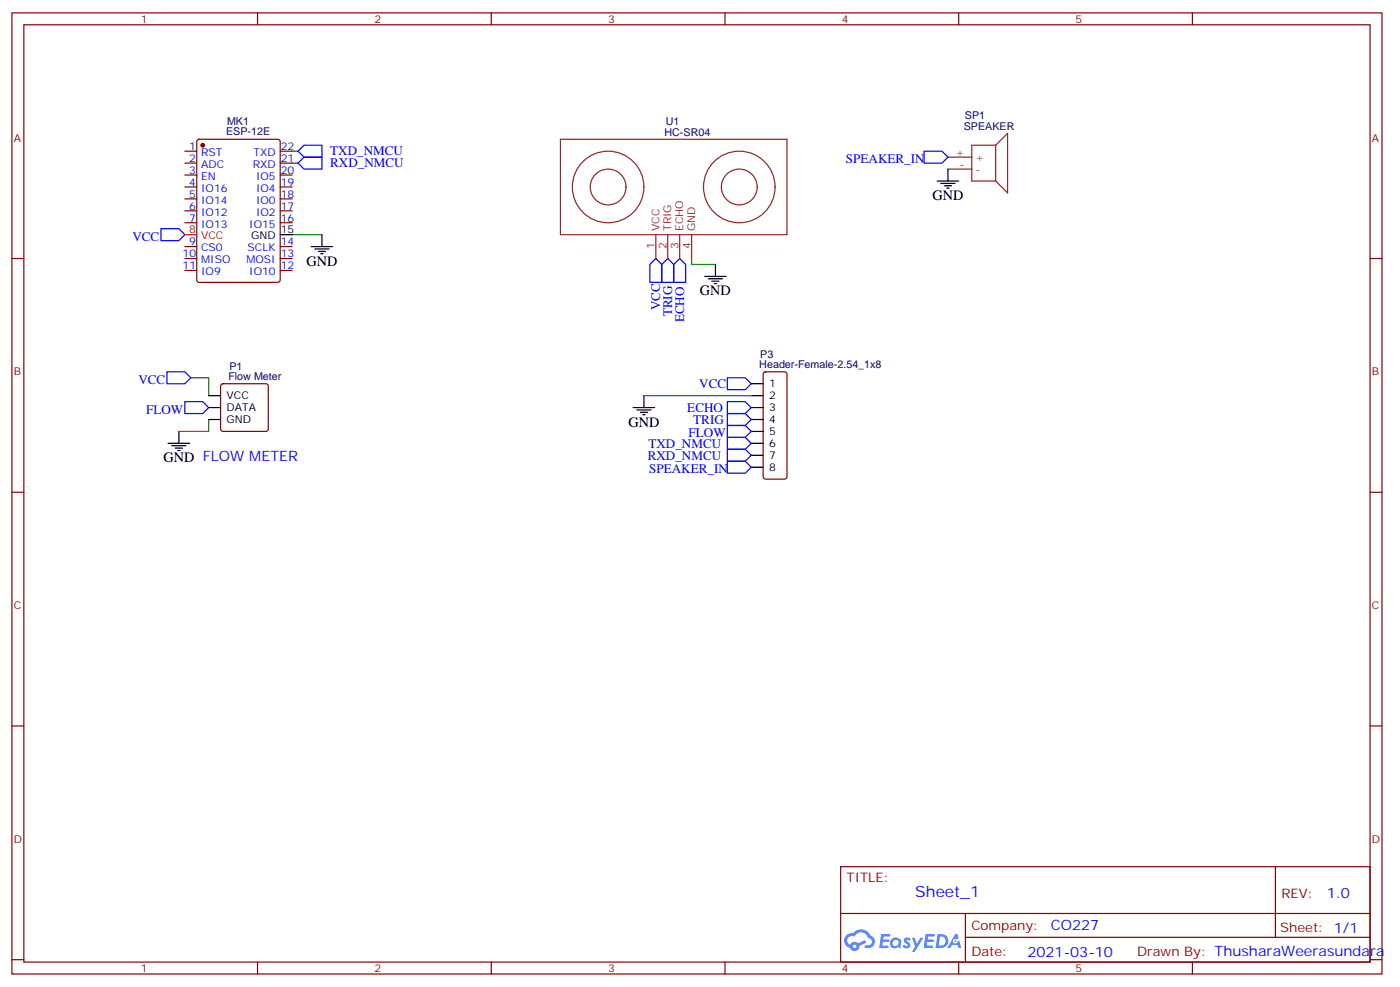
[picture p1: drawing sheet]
<svg xmlns="http://www.w3.org/2000/svg" width="414mm" height="292mm" viewBox="0 0 414 292" stroke-linecap="round" stroke-linejoin="round" font-family="sans-serif">
<g fill="none" stroke="#870000" stroke-width=".35">
<path d="M3.5 3.8h405.4v284.3h-405.4zM7.1 7.3h398.2v277.3h-398.2zM76.2 3.8v3.5M145.3 3.8v3.5M214.5 3.8v3.5M283.6 3.8v3.5M352.8 3.8v3.5M3.5 76.5h3.6M405.3 76.5h3.6M3.5 145.6h3.6M405.3 145.6h3.6M3.5 214.8h3.6"/>
<path d="M405.3 214.8h3.6M248.7 256.4h156.6v28.2h-156.6zM377.3 256.4v20.9M248.7 270.2h156.5M285.6 277.3h119.6M285.6 270.2v14.2M3.5 283.9h3.6M76.2 284.6v3.5M145.3 284.6v3.5M214.5 284.6v3.5M283.6 284.6v3.5M352.8 284.6v3.5"/>
<path d="M405.3 283.9h3.6"/>
</g>
<g fill="#5487ff">
<path d="M267.7 277.6a1.22 1.22 0 0 1 1.7 .2l-.4 .6a.47 .47 0 0 0-.3-.4 .47 .47 0 0 0-.5 .2l.1 .2a1.14 1.14 0 0 1 .8 1.8 1.14 1.14 0 0 1-1.9 0l-.2-.2 .5-.6 .7 .5a.29 .29 0 0 0 .3-.3 .29 .29 0 0 0-.2-.3 1.04 1.04 0 0 1-.6-1.7z"/>
<path d="M260.7 276.3h2.4l.3 .2-.2 .5-1.8 .1-.1 .8h1.5l.3 .4-.3 .4h-1.6l-.2 1.1h1.7l.2 .3-.2 .3-2.6 .1z"/>
<path d="M273.8 276.3h2.4l.3 .2-.1 .5-1.8 .1-.2 .8h1.6l.3 .4-.4 .4h-1.6l-.1 1.1h1.7l.2 .3-.2 .3-2.6 .1z"/>
<path d="M282.6 276.3h.7l.3 1.3-.6 .3a.69 .69 0 0 0-1 .3 .69 .69 0 0 0 .4 .9 .69 .69 0 0 0 .9-.6l.5-.2 .6 2.2h-.8l-.2-.9h-1.8l-.5 .9h-.8z"/>
<path d="M269.8 277.4h.8l.6 1.8 1.1-1.8h.9l-2.6 4.2h-.8l.9-1.5z"/>
<path d="M277.4 276.3l-.6 4.2h1.3a2.11 2.11 0 0 0 2.5-2.1 2.11 2.11 0 0 0-2.5-2.1zM278.1 277.1a1.39 1.39 0 0 1 1.7 1.4 1.39 1.39 0 0 1-1.8 1.3h-.3z"/>
<path d="M263.7 277.9a1.54 1.54 0 0 0-.1 2.2 1.54 1.54 0 0 0 2.2 .1l.6 .3 .3-2.3-.2-.3h-.4a1.49 1.49 0 0 0-2.4 0zM264 278.9a.94 .94 0 0 1 1.8 0 .94 .94 0 0 1-1.8 0z"/>
<path d="M250.4 276.7a2.18 2.18 0 0 0 1.1 3.7 1.44 1.44 0 0 0 1.6 .9 1.44 1.44 0 0 0 1.2-1.4l2-1.1-.5-.7-1.9 1a1.47 1.47 0 0 0-2.4 .4 1.39 1.39 0 0 1-.7-1.9 1.39 1.39 0 0 1 2-.5 2.12 2.12 0 0 1 2.2-1.3 2.12 2.12 0 0 1 1.9 1.7 1.14 1.14 0 0 1 1.1 1.4 1.14 1.14 0 0 1-1.7 .7 .43 .43 0 0 0-.5 .4 .43 .43 0 0 0 .4 .5 1.98 1.98 0 0 0 2.5-1.2 1.98 1.98 0 0 0-1.2-2.6 3.1 3.1 0 0 0-5.3-.6l-.9 .1zM252.3 280a.55 .55 0 0 1 1.1 0 .55 .55 0 0 1-1.1 0z"/>
<circle cx="282.6" cy="278.4" r=".26"/>
</g>
<path d="M86.4 48.3h1.8M86.4 44.7h1.8M86.4 69.4h8.8M204.6 76.5v1.7h7.1M56.4 111.8h5.3v5.3M190.5 117.1h31.7M61.7 124.1v3.5h-8.8" fill="none" stroke="#008700" stroke-width=".35"/>
<g fill="none" stroke="#000" stroke-width=".35">
<path d="M277.3 53.6h6.3M278.3 54.3h4.3M279.4 55h2.1M280.1 55.7h.7M280.5 50v3.6M82.9 69.4h3.5M92.1 73h6.3M93.1 73.7h4.3M94.2 74.4h2.1M94.9 75.1h.7M95.2 69.4v3.6M211.7 78.2v3.6"/>
<path d="M208.5 81.8h6.3M209.5 82.5h4.3M210.6 83.2h2.1M211.3 83.9h.7M61.7 117.1h3.6M190.5 117.1v3.5M222.2 117.1h3.6M222.2 113.5h3.6M49.7 131.2h6.4M50.8 131.9h4.2M51.9 132.6h2.1M52.6 133.3h.7"/>
<path d="M52.9 127.6v3.6M61.7 120.6h3.6M61.7 124.1h3.6M187.3 120.6h6.4M188.4 121.3h4.2M189.4 122h2.2M190.1 122.7h.8M222.2 131.2h3.6M222.2 120.6h3.6M222.2 124.1h3.6M222.2 127.6h3.6M222.2 134.7h3.6"/>
<path d="M222.2 138.2h3.6"/>
</g>
<g fill="none" stroke="#00f" stroke-width=".35">
<path d="M88.2 48.3l1.8-1.8h5.2v3.5h-5.2zM88.2 44.7l1.8-1.7h5.2v3.5h-5.2zM273.4 44.7h5.3l1.8 1.8-1.8 1.8h-5.3zM47.6 67.7h5.3l1.8 1.7-1.8 1.8h-5.3zM194 76.5l1.8 1.7v5.3h-3.5v-5.3zM197.6 76.5l1.7 1.7v5.3h-3.5v-5.3zM201.1 76.5l1.7 1.7v5.3h-3.5v-5.3zM49.4 110h5.3l1.7 1.8-1.7 1.7h-5.3zM54.7 118.8h5.3l1.7 1.8-1.7 1.7h-5.3zM215.2 111.8h5.3l1.7 1.7-1.7 1.8h-5.3zM215.2 118.8h5.3l1.7 1.8-1.7 1.7h-5.3zM215.2 122.3h5.3l1.7 1.8-1.7 1.8h-5.3z"/>
<path d="M215.2 125.9h5.3l1.7 1.7-1.7 1.8h-5.3zM215.2 129.4h5.3l1.7 1.8-1.7 1.7h-5.3zM215.2 136.5h5.3l1.7 1.7-1.7 1.8h-5.3zM215.2 132.9h5.3l1.7 1.8-1.7 1.8h-5.3z"/>
</g>
<g fill="none" stroke="#870000" stroke-width=".35">
<path d="M54.7 44.7h3.5M54.7 48.3h3.5M54.7 51.8h3.5M54.7 55.3h3.5M54.7 58.8h3.5M58.4 41.4l.5-.2h23.3l.6 .4 .1 41.2-.5 .7h-23.5l-.6-.4-.1-41.2zM82.9 44.7h3.5M82.9 48.3h3.5M82.9 51.8h3.5M82.9 55.3h3.5M82.9 58.8h3.5M54.7 62.4h3.5"/>
<path d="M54.7 65.9h3.5M54.7 73h3.5M54.7 76.5h3.5M82.9 62.4h3.5M82.9 65.9h3.5M82.9 73h3.5M82.9 76.5h3.5M54.7 80h3.5M82.9 80h3.5M65.5 113.7l.5-.2h12.7l.5 .2 .2 .5v12.7l-.3 .5-.4 .2h-12.7l-.5-.2-.2-.5v-12.7zM226 110.2l.5-.2h5.6l.5 .2 .2 .5v30.3l-.2 .5-.5 .2h-5.6l-.5-.2-.2-.5v-30.3z"/>
</g>
<circle cx="60" cy="43" r=".53" fill="#870000" stroke="#870000" stroke-width=".35"/>
<path d="M54.7 69.4h3.5" fill="none" stroke="#f00" stroke-width=".35"/>
<g fill="none" stroke="#8c2424" stroke-width=".35">
<path d="M165.8 41.2h67v28.2h-67zM280.5 46.5h7M280.5 50h7M294.6 43h-7.1v10.6h7.1M294.6 43v10.6M294.6 43l3.5-3.6v17.7l-3.5-3.5M194 69.4v7.1M197.6 69.4v7.1M201.1 69.4v7.1M204.6 69.4v7.1"/>
<circle cx="179.9" cy="55.3" r="10.6"/>
<circle cx="179.9" cy="55.3" r="5.3"/>
<circle cx="218.7" cy="55.3" r="10.6"/>
<circle cx="218.7" cy="55.3" r="5.3"/>
</g>
<text font-size="4.6" fill="#00f" x="270.8" y="265.4">Sheet_1</text>
<g font-size="4.2">
<text x="275.9" y="59.2">GND</text>
<text x="90.7" y="78.6">GND</text>
<text x="207.1" y="87.4">GND</text>
<text x="185.9" y="126.2">GND</text>
<text x="48.3" y="136.8">GND FLOW METER</text>
</g>
<g font-size="4.2" fill="#00f">
<text x="392.5" y="265.7">1.0</text>
<text x="310.9" y="275.2">CO227</text>
<text x="304" y="283">2021-03-10</text>
</g>
<g font-size="3.9" fill="#00f">
<text x="97.7" y="46">TXD_NMCU</text>
<text x="97.7" y="49.5">RXD_NMCU</text>
<text x="250.3" y="48.3">SPEAKER_IN</text>
<text x="39.2" y="71.2">VCC</text>
<text x="195.4" y="91.9" transform="rotate(-90 195.4 91.9)">VCC</text>
<text x="198.9" y="93.6" transform="rotate(-90 198.9 93.6)">TRIG</text>
<text x="202.4" y="95.4" transform="rotate(-90 202.4 95.4)">ECHO</text>
<text x="40.9" y="113.5">VCC</text>
<text x="206.9" y="114.8">VCC</text>
<text x="43.2" y="122.3">FLOW</text>
<text x="203.3" y="121.9">ECHO</text>
<text x="205.1" y="125.4">TRIG</text>
<text x="203.7" y="129.4">FLOW</text>
<text x="191.6" y="136">RXD_NMCU</text>
<text x="191.8" y="132.5">TXD_NMCU</text>
<text x="192.1" y="140">SPEAKER_IN</text>
</g>
<g font-size="3.9" fill="#800">
<text x="250.5" y="261">TITLE:</text>
<text x="379.1" y="265.7">REV:</text>
<text x="287.4" y="275.2">Company:</text>
<text x="378.7" y="275.8">Sheet: 1/1</text>
<text x="287.4" y="282.9">Date:</text>
<text x="336.4" y="282.9">Drawn By: ThusharaWeerasundara</text>
</g>
<g font-size="3.2" fill="#800">
<text x="41.6" y="6.8">1</text>
<text x="110.8" y="6.8">2</text>
<text x="179.9" y="6.8">3</text>
<text x="249.1" y="6.8">4</text>
<text x="318.2" y="6.8">5</text>
<text x="4.1" y="41.9">A</text>
<text x="405.9" y="41.9">A</text>
<text x="4.1" y="111.1">B</text>
<text x="405.9" y="111.1">B</text>
<text x="4.1" y="180.2">C</text>
<text x="405.9" y="180.2">C</text>
<text x="4.1" y="249.3">D</text>
<text x="405.9" y="249.3">D</text>
<text x="41.6" y="287.6">1</text>
<text x="110.8" y="287.6">2</text>
<text x="179.9" y="287.6">3</text>
<text x="249.1" y="287.6">4</text>
<text x="318.2" y="287.6">5</text>
</g>
<g font-size="3.2" fill="#000080">
<text x="285.5" y="35.3">SP1</text>
<text x="66.9" y="39.9">ESP-12E</text>
<text x="67.2" y="36.9">MK1</text>
<text x="196.6" y="40.1">HC-SR04</text>
<text x="197" y="36.9">U1</text>
<text x="285.1" y="38.4">SPEAKER</text>
<text x="224.9" y="105.9">P3</text>
<text x="67.6" y="112.5">Flow Meter</text>
<text x="67.9" y="109.3">P1</text>
<text x="224.6" y="108.9">Header-Female-2.54_1x8</text>
</g>
<g font-size="3.2" fill="#00f">
<text x="56" y="44.4">1</text>
<text x="56" y="47.9">2</text>
<text x="59.5" y="46.1">RST</text>
<text x="75" y="46.1">TXD</text>
<text x="83.1" y="47.9">21</text>
<text x="83.1" y="44.4">22</text>
<text x="56" y="51.4">3</text>
<text x="59.5" y="49.7">ADC</text>
<text x="59.5" y="53.2">EN</text>
<text x="74.8" y="49.7">RXD</text>
<text x="75.7" y="53.2">IO5</text>
<text x="83.1" y="51.4">20</text>
<text x="56" y="55">4</text>
<text x="56" y="58.5">5</text>
<text x="59.5" y="56.7">IO16</text>
<text x="75.7" y="56.7">IO4</text>
<text x="83.1" y="58.5">18</text>
<text x="83.1" y="55">19</text>
<text x="56" y="62">6</text>
<text x="56" y="65.5">7</text>
<text x="59.5" y="60.3">IO14</text>
<text x="59.5" y="63.8">IO12</text>
<text x="75.7" y="63.8">IO2</text>
<text x="75.7" y="60.3">IO0</text>
<text x="83.1" y="65.5">16</text>
<text x="83.1" y="62">17</text>
<text x="59.5" y="67.3">IO13</text>
<text x="73.7" y="67.3">IO15</text>
<text x="54" y="76.1">10</text>
<text x="56" y="72.6">9</text>
<text x="59.5" y="74.4">CS0</text>
<text x="59.5" y="77.9">MISO</text>
<text x="72.9" y="77.9">MOSI</text>
<text x="73.3" y="74.4">SCLK</text>
<text x="83.1" y="76.1">13</text>
<text x="83.1" y="72.6">14</text>
<text x="54" y="79.7">11</text>
<text x="59.5" y="81.4">IO9</text>
<text x="73.7" y="81.4">IO10</text>
<text x="83.1" y="79.7">12</text>
</g>
<g font-size="3.2" fill="#8d2323">
<text x="282.8" y="46.1">+</text>
<text x="288.6" y="47.6">+</text>
<text x="284" y="49.7">-</text>
<text x="288.6" y="51.1">-</text>
<text x="195.1" y="68.4" transform="rotate(-90 195.1 68.4)">VCC</text>
<text x="198.6" y="68.4" transform="rotate(-90 198.6 68.4)">TRIG</text>
<text x="202.1" y="68.4" transform="rotate(-90 202.1 68.4)">ECHO</text>
<text x="205.7" y="68.4" transform="rotate(-90 205.7 68.4)">GND</text>
<text x="193.7" y="73.6" transform="rotate(-90 193.7 73.6)">1</text>
<text x="197.2" y="73.6" transform="rotate(-90 197.2 73.6)">2</text>
<text x="200.7" y="73.6" transform="rotate(-90 200.7 73.6)">3</text>
<text x="204.3" y="73.6" transform="rotate(-90 204.3 73.6)">4</text>
</g>
<g font-size="3.2" fill="#f00">
<text x="56" y="69.1">8</text>
<text x="59.5" y="70.8">VCC</text>
</g>
<g font-size="3.2">
<text x="74.3" y="70.8">GND</text>
<text x="83.1" y="69.1">15</text>
<text x="67" y="118.1">VCC</text>
<text x="227.5" y="114.6">1</text>
<text x="227.5" y="118.1">2</text>
<text x="67" y="121.6">DATA</text>
<text x="67" y="125.2">GND</text>
<text x="227.5" y="121.6">3</text>
<text x="227.5" y="125.2">4</text>
<text x="227.5" y="128.7">5</text>
<text x="227.5" y="132.2">6</text>
<text x="227.5" y="135.7">7</text>
<text x="227.5" y="139.3">8</text>
</g>
</svg>
